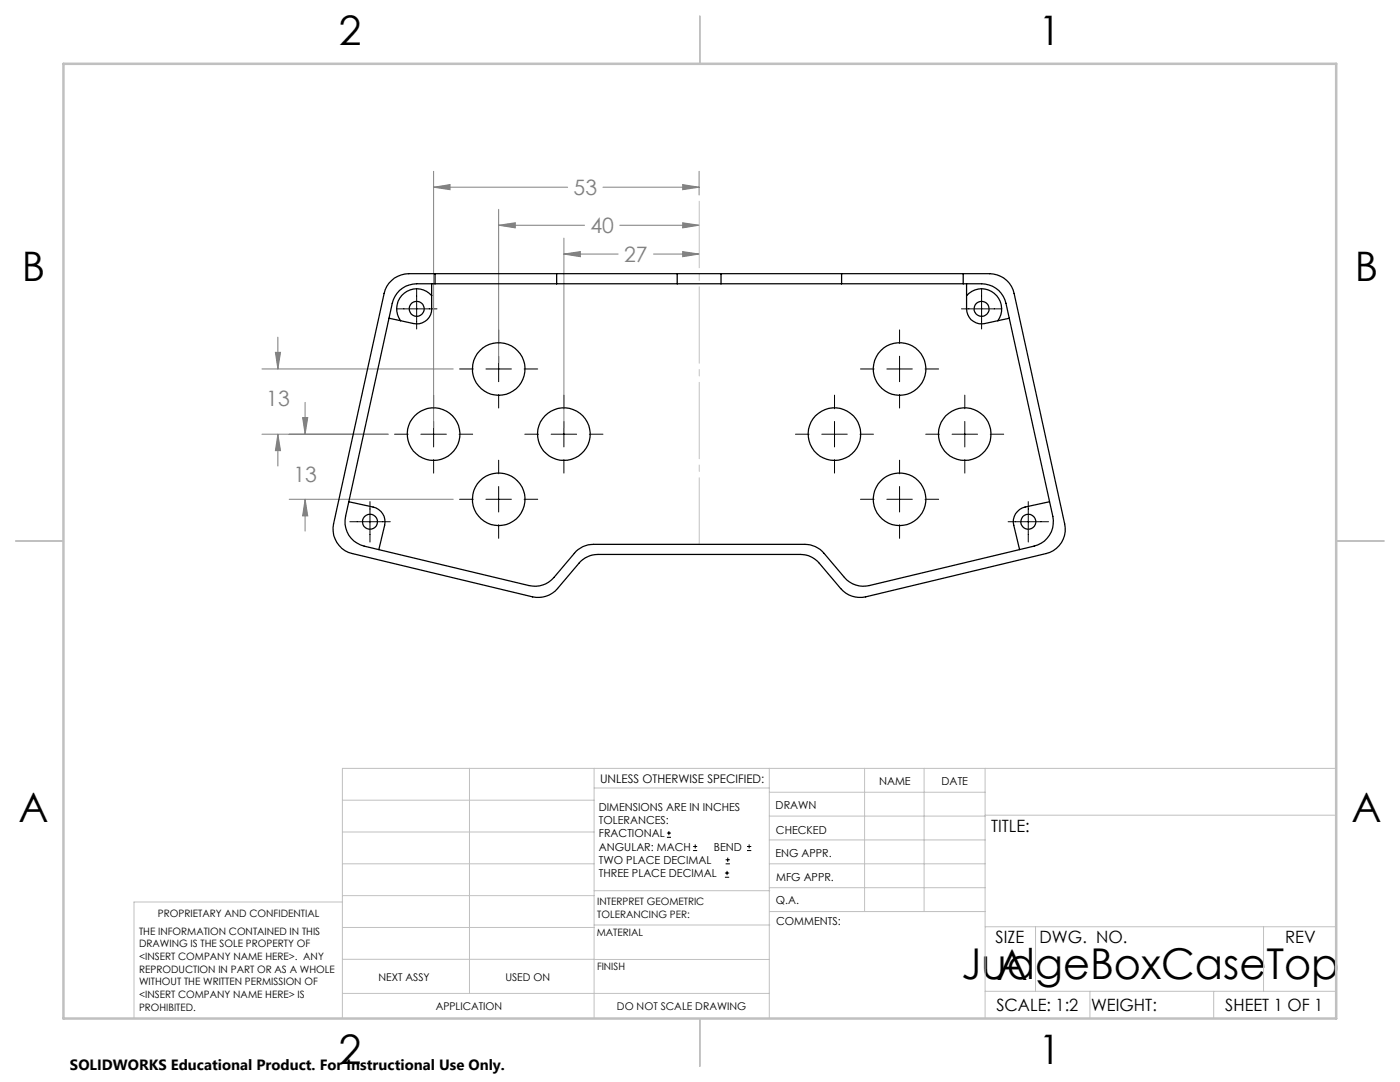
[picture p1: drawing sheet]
<svg xmlns="http://www.w3.org/2000/svg" width="279mm" height="216mm" viewBox="0 0 279 216" stroke-linecap="round" stroke-linejoin="round" font-family="sans-serif">
<g fill="none" stroke="#000" stroke-width=".2">
<path d="M83.1 57.6v8.1M195.9 57.6v8.1M79.1 61.6h8.1M86.5 78.8v2.8M91.7 73.6h2.7M97 73.6h5.1M99.5 65.8v2.7M99.5 71.1v5.1M99.5 78.7v2.7M104.6 73.6h2.7M112.5 78.8v2.8M166.5 78.8v2.8"/>
<path d="M171.7 73.6h2.7M177 73.6h5.1M179.5 65.8v2.7M179.5 71.1v5.1M179.5 78.7v2.7M184.6 73.6h2.7M191.9 61.6h8.1M192.5 78.8v2.8M78.7 86.6h2.8M84 86.6h5.1M86.5 84.1v5.1M86.5 91.7v2.7"/>
<path d="M91.6 86.6h2.7M91.7 99.6h2.7M97 99.6h5.1M99.5 91.8v2.7M99.5 97.1v5.1M104.6 99.6h2.7M104.7 86.6h2.8M110 86.6h5.1M112.5 84.1v5.1M112.5 91.7v2.7M117.6 86.6h2.7M158.8 86.6h2.7"/>
<path d="M164 86.6h5.1M166.5 84.1v5.1M166.5 91.7v2.7M171.6 86.6h2.7M171.7 99.6h2.7M177 99.6h5.1M179.5 91.8v2.7M179.5 97.1v5.1M184.6 99.6h2.7M184.7 86.6h2.8M190 86.6h5.1M192.5 84.1v5.1"/>
<path d="M192.5 91.7v2.7M197.6 86.6h2.7M69.8 104.1h8.1M73.8 100.1v8.1M99.5 104.7v2.7M179.5 104.7v2.7M201.2 104.1h8.1M205.2 100.1v8.1M133.1 167.1h.8M133.1 166.2h.8M133.5 165.8v.9M138.3 169.7h.8"/>
<path d="M138.3 168.9h.8M138.7 168.5v.8M144.7 175h.8M144.7 174.2h.8M144.8 172.4h.9M144.8 171.6h.9M145.1 173.8v.8M145.2 171.1v.9M149.1 169.7h.8M149.1 168.9h.8M149.5 168.5v.8"/>
</g>
<g fill="none" stroke="#808080" stroke-width=".2">
<path d="M86.5 37.4l3.3-.6v1.1zM86.5 34.2v51.2M86.5 37.4h26.8M120.3 37.4h19.2M136.2 36.8l3.3 .6-3.3 .5zM139.5 34.2v4.7M99.5 44.9l3.3-.5v1.1zM99.5 41.8v30.6M99.5 44.9h17.2M112.5 50.7l3.3-.5v1zM112.5 47.5v37.9M112.5 50.7h10.9"/>
<path d="M123.7 44.9h15.8M130.4 50.7h9.1M136.2 44.4l3.3 .5-3.3 .6zM136.2 50.2l3.3 .5-3.3 .5zM52.3 73.6h38.2M55 70.3h1l-.5 3.3zM55.5 67.3v6.3M52.3 86.6h25.2M55.5 86.6l.5 3.3h-1zM55.5 86.6v6.4M57.7 99.6h32.8M60.4 83.3h1l-.5 3.3z"/>
<path d="M60.9 80.3v6.3M60.9 99.6v6.4M60.9 99.6l.5 3.3h-1z"/>
</g>
<path d="M139.5 108.6v-68.4" fill="none" stroke="#c0c0c0" stroke-width=".2" stroke-dasharray="15.2 1.3 1.3 1.3" stroke-dashoffset="2"/>
<g fill="none" stroke="#c0c0c0" stroke-width=".2">
<path d="M68.3 159.7h50.3M93.7 153.3v44.9M118.6 153.3v49.9M118.6 157.2h34.9M153.5 153.3v49.9M153.5 158.1h43.1M172.5 153.3v28.6M184.4 153.3v28.6M196.6 153.3v49.9M266.7 153.3h-198.4v49.9M68.3 178.7h50.3M68.3 172.4h50.3"/>
<path d="M68.3 166h50.3M68.3 180h-41.6v23.2M118.6 177.7h35M153.5 167.6h43.1M153.5 162.8h43.1M153.5 172.4h43.1M153.5 177.1h43.1M196.6 162.7h70.1M68.3 198.2h85.2M68.3 191.4l85.2 .1M68.3 185.1h50.3M118.6 184.6h35"/>
<path d="M153.6 181.9h43M196.6 197.8h70.1M196.6 184.9h70.1M206.7 184.9v12.9M217.5 197.8v5.4M242.2 197.8v5.4M252.2 184.9v12.9"/>
</g>
<path d="M139.7 3.2v9.5M3.1 107.9h9.6M266.7 107.9h9.5M139.7 203.2v9.6" fill="none" stroke="#c0c0c0" stroke-width=".25"/>
<path d="M12.7 12.7h254v190.5h-254z" fill="none" stroke="#c0c0c0" stroke-width=".5"/>
<g fill="#808080">
<path d="M99.5 44.9l3.3-.5v1.1zM136.2 44.4l3.3 .5-3.3 .6zM112.5 50.7l3.3-.5v1zM136.2 50.2l3.3 .5-3.3 .5zM86.5 37.4l3.3-.6v1.1zM136.2 36.8l3.3 .6-3.3 .5z"/>
<path d="M55 70.3h1l-.5 3.3zM55.5 86.6l.5 3.3h-1zM60.4 83.3h1l-.5 3.3zM60.9 99.6l.5 3.3h-1z"/>
</g>
<g fill="none" stroke="#000" stroke-width=".25">
<path d="M78.1 56a5.2 5.2 0 0 1 3.5-1.4h115.9a5 5 0 0 1 4.9 4l10.1 45.9a5 5 0 0 1-3.7 6l-36 8.6a5.1 5.1 0 0 1-5-1.7l-4.3-5a4.9 4.9 0 0 0-3.8-1.8h-40.4a5 5 0 0 0-3.8 1.8l-4.2 5a5.1 5.1 0 0 1-5 1.7l-36-8.6a5 5 0 0 1-3.7-6l10.1-45.9a4.6 4.6 0 0 1 1.4-2.6zM79.7 58a5 5 0 0 1 3.4-1.4h112.8a5 5 0 0 1 4.9 3.9l9.3 42.5a5 5 0 0 1-3.7 6l-32.9 7.8a5 5 0 0 1-5-1.6l-4-4.8a4.9 4.9 0 0 0-3.9-1.8h-42.2a4.8 4.8 0 0 0-3.8 1.8l-4 4.8a5 5 0 0 1-5 1.6l-32.9-7.8a5 5 0 0 1-3.7-6l9.3-42.5a5.2 5.2 0 0 1 1.4-2.5zM86.1 59a4 4 0 0 0-5.5-.5 4 4 0 0 0-.7 5.5M86.1 56.6v5a2.96 2.96 0 0 1-3.6 3l-2.6-.6M86.8 54.6v2M111.1 54.6v2M135.1 54.6v2M143.9 54.6v2M168 54.6v2M192.2 54.6v2M192.9 59a4 4 0 0 1 5.5-.5 4 4 0 0 1 .7 5.5M192.9 56.6v5a2.96 2.96 0 0 0 3.6 3l4.9-1.1"/>
<path d="M77.6 63.5l2.3 .5M69.6 100.1l4.9 1.1a3 3 0 0 1 2.3 3.6l-1.2 4.9M209.4 100.1l-4.8 1.1a2.97 2.97 0 0 0-2.3 3.6l1.2 4.9"/>
<circle cx="83.2" cy="61.6" r="1.49"/>
<circle cx="99.5" cy="73.6" r="5.3"/>
<circle cx="179.5" cy="73.6" r="5.3"/>
<circle cx="195.9" cy="61.6" r="1.5"/>
<circle cx="86.5" cy="86.6" r="5.2"/>
<circle cx="99.5" cy="99.6" r="5.3"/>
<circle cx="112.5" cy="86.6" r="5.2"/>
<circle cx="166.5" cy="86.6" r="5.3"/>
<circle cx="179.5" cy="99.6" r="5.3"/>
<circle cx="192.5" cy="86.6" r="5.2"/>
<circle cx="73.8" cy="104.1" r="1.5"/>
<circle cx="205.2" cy="104.1" r="1.49"/>
</g>
<g font-size="8.5">
<text x="191.9" y="195.4">JudgeBoxCaseTop</text>
<text x="198.9" y="195.5">A</text>
</g>
<g font-size="8.1">
<text x="67.6" y="8.9">2</text>
<text x="207.3" y="8.9">1</text>
<text x="4.4" y="56.2">B</text>
<text x="270.4" y="56.2">B</text>
<text x="3.7" y="164.1">A</text>
<text x="269.7" y="164.1">A</text>
<text x="67.6" y="212.4">2</text>
<text x="207.3" y="212.4">1</text>
</g>
<g font-size="4.2" fill="#808080">
<text x="114.5" y="38.9">53</text>
<text x="117.8" y="46.5">40</text>
<text x="124.6" y="52.3">27</text>
<text x="53.1" y="81.1">13</text>
<text x="58.6" y="96.3">13</text>
</g>
<g font-size="3.4">
<text x="197.8" y="166">TITLE:</text>
<text x="198.7" y="188.1">SIZE</text>
<text x="207.5" y="188.1">DWG. NO.</text>
<text x="256.5" y="188.2">REV</text>
<text x="198.8" y="201.7">SCALE: 1:2</text>
<text x="217.7" y="201.8">WEIGHT:</text>
<text x="244.5" y="201.7">SHEET 1 OF 1</text>
</g>
<text font-size="3" x="14" y="213.5">SOLIDWORKS Educational Product. For Instructional Use Only.</text>
<text font-size="2.4" x="119.8" y="156.2">UNLESS OTHERWISE SPECIFIED:</text>
<g font-size="2.2">
<text x="119.5" y="161.8">DIMENSIONS ARE IN INCHES</text>
<text x="154.8" y="161.4">DRAWN</text>
<text x="175.4" y="156.6">NAME</text>
<text x="187.9" y="156.7">DATE</text>
<text x="119.5" y="164.4">TOLERANCES:</text>
<text x="119.5" y="167.1">FRACTIONAL</text>
<text x="154.9" y="166.3">CHECKED</text>
<text x="119.5" y="169.7">ANGULAR: MACH</text>
<text x="119.5" y="172.4">TWO PLACE DECIMAL</text>
<text x="142.5" y="169.7">BEND</text>
<text x="154.8" y="171">ENG APPR.</text>
<text x="119.5" y="175">THREE PLACE DECIMAL</text>
<text x="154.9" y="175.7">MFG APPR.</text>
<text x="154.9" y="180.4">Q.A.</text>
<text x="154.9" y="184.6">COMMENTS:</text>
</g>
<g font-size="2.1">
<text x="75.5" y="195.7">NEXT ASSY</text>
<text x="100.9" y="195.7">USED ON</text>
<text x="86.9" y="201.5">APPLICATION</text>
<text x="123.1" y="201.6">DO NOT SCALE DRAWING</text>
</g>
<g font-size="2">
<text x="31.5" y="182.9">PROPRIETARY AND CONFIDENTIAL</text>
<text x="119.2" y="180.6">INTERPRET GEOMETRIC</text>
<text x="119.2" y="183.1">TOLERANCING PER:</text>
<text x="27.8" y="186.5">THE INFORMATION CONTAINED IN THIS</text>
<text x="27.8" y="189">DRAWING IS THE SOLE PROPERTY OF</text>
<text x="27.8" y="191.6">&lt;INSERT COMPANY NAME HERE&gt;. ANY</text>
<text x="119.1" y="186.7">MATERIAL</text>
<text x="27.8" y="194.1">REPRODUCTION IN PART OR AS A WHOLE</text>
<text x="27.8" y="196.6">WITHOUT THE WRITTEN PERMISSION OF</text>
<text x="119.1" y="193.5">FINISH</text>
<text x="27.8" y="199.1">&lt;INSERT COMPANY NAME HERE&gt; IS</text>
<text x="27.8" y="201.7">PROHIBITED.</text>
</g>
</svg>
